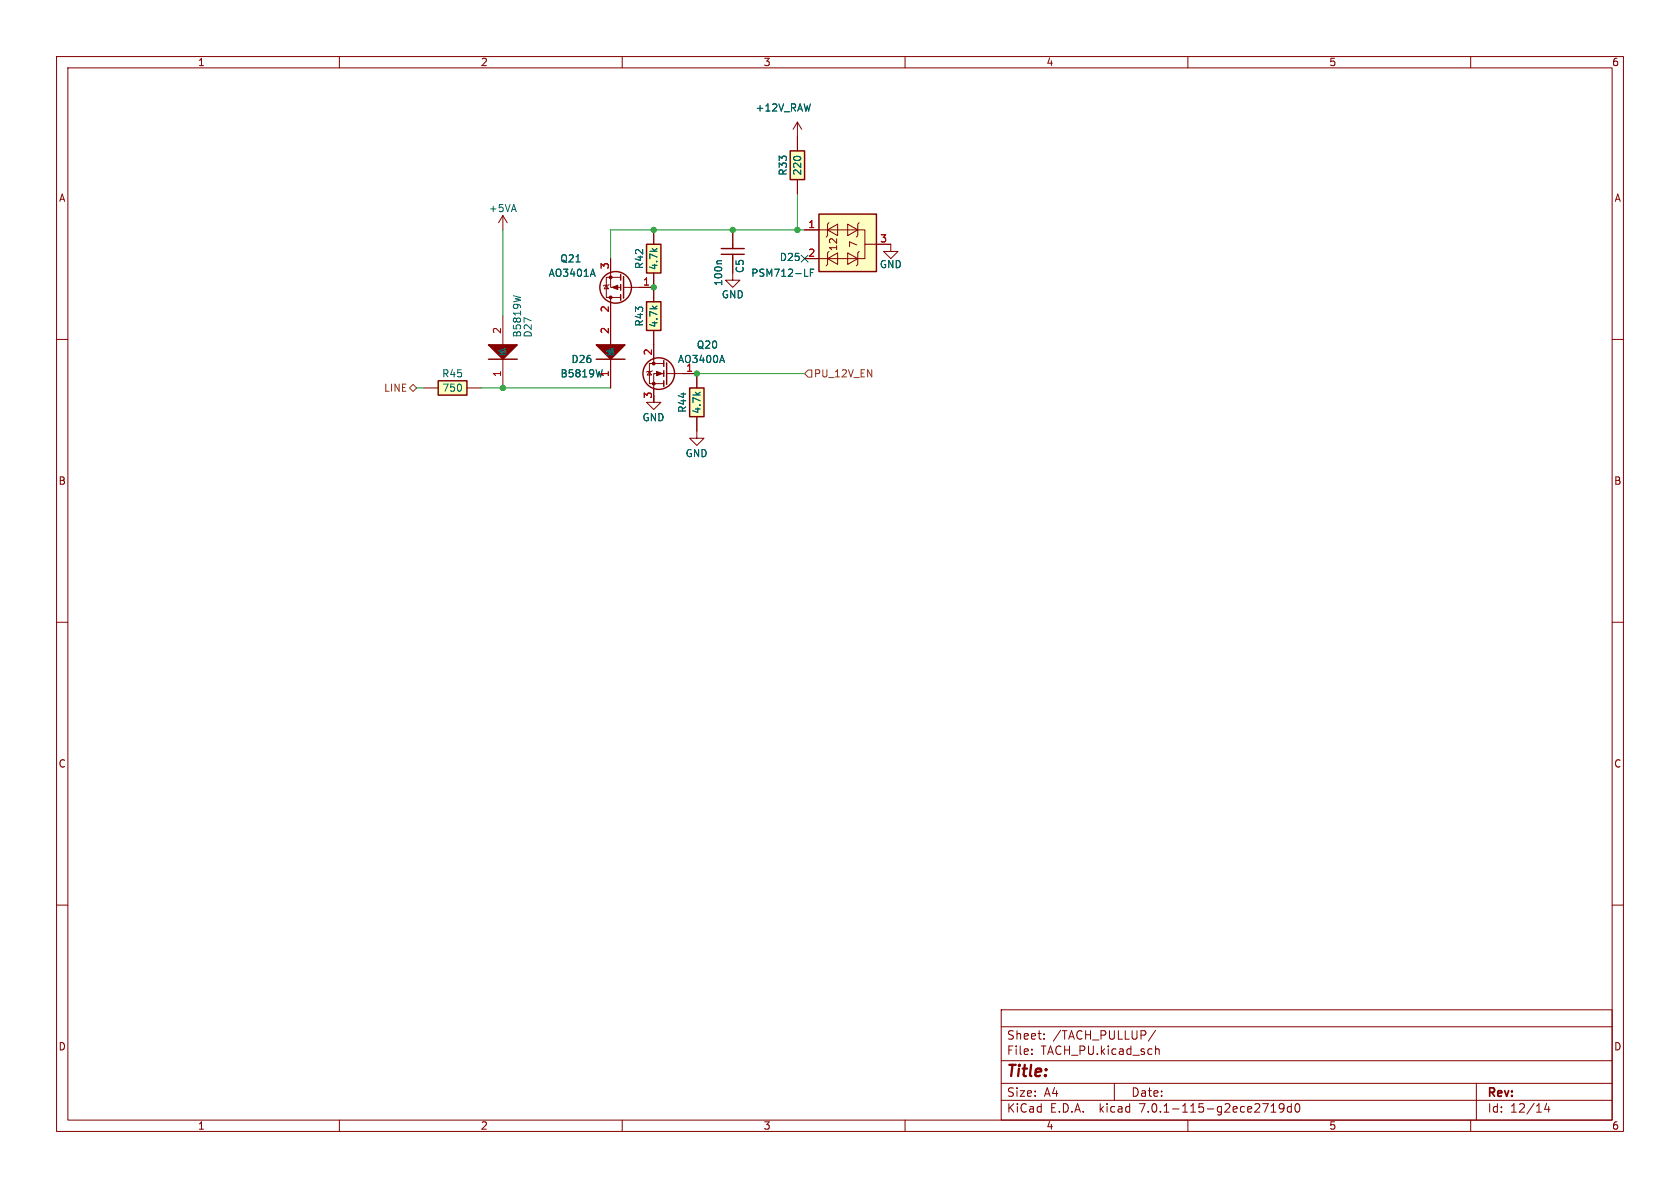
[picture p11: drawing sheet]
<svg xmlns="http://www.w3.org/2000/svg" width="297mm" height="210mm" viewBox="0 0 297 210" stroke-linecap="round" stroke-linejoin="round" font-family="sans-serif">
<g fill="none" stroke="#840000" stroke-width=".18">
<path d="M10 10h277v190h-277zM12 12h273v186h-273zM60 10v2M110 10v2M160 10v2M210 10v2M260 10v2M88.9 38.1l.8 1.3M88.9 38.1v2.5M88.9 38.1l-.8 1.3M141 21.6v5.1M141 31.8v2.5"/>
<path d="M141 21.6l.7 1.3M141 21.6l-.8 1.3M146.6 39.4l-.3 .2v2.1l-.3 .2M149.9 39.6l1.7 1-1.7 1.1zM151.9 39.4l-.3 .2v2.1l-.2 .2M10 60h2M88.9 55.9v5.1M107.2 50.4l.4 .7h-.8zM107.7 50.3l-.1 .1h-.8l-.1 .1M107.9 45.7v5.1h1.8M107.9 52.6v8.4M109.7 49h-2.5v3.6h2.5"/>
<path d="M110.2 50.8h5.4M115.6 40.6v2.6M115.6 48.3v5M115.6 58.4v5.9M129.5 45.7v3.8h1.3l-1.3 1.3-1.2-1.3h1.2M129.5 40.6v2.6M142.2 40.6h10.7v2.6M146.3 40.6l1.8-1v2.1zM146.3 45.7l1.8-1v2zM146.6 44.5l-.3 .2v2l-.3 .3M149.9 44.7l1.7 1-1.7 1zM151.9 44.5l-.3 .2v2l-.2 .3"/>
<path d="M157.5 44.5h1.2l-1.2 1.2-1.3-1.2h1.3v-1.3h-4.6v2.5h-10.7M285 60h2M74.9 68.6h2.6M82.5 68.6h2.6M88.9 63.5v5.1M107.9 63.5v5.1M114.8 65.7l.4 .6h-.8zM115.3 65.5l-.1 .2h-.8l-.1 .1M117.3 66h-1.7v5.1h1.2l-1.2 1.3-1.3-1.3h1.3v-1.2M117.3 64.3h-2.5v3.5h2.5M117.9 66h5.3v2.6M123.2 73.7v3.8h-1.3l1.3 1.2 1.3-1.2h-1.3"/>
<path d="M10 110h2M285 110h2M10 160h2M285 160h2M177 178.5h108v19.5h-108zM60 198v2M110 198v2M160 198v2M177 194.5h108M177 191.5h108M177 187.5h108M177 181.5h108"/>
<path d="M182.4 186.3v.1M182.4 185.5v.1M184.6 183.6v.1M184.6 182.8v.1M197 191.5v3M204.3 184.9v1.5M204.3 185.5l.2-.1 .4 .1v.9M204.3 182.1l-1.3 2M210 198v2M224.7 196.6h.9M224.7 195.5l.4-.4v1.5M227 195.7l-.3 .3h-.3l-.3-.3 .2-.5 .4-.1 .2 .1a.99 .99 0 0 1-.3 1.4h-.3"/>
<path d="M228.3 195.7l-.4-.1-.3 .3v.4l.1 .2h.6M228.3 195.1v1.5M229.1 195.2l.2-.1a.81 .81 0 0 1 .6 .6 .81 .81 0 0 1-.3 .8l-.2 .1a.81 .81 0 0 1-.6-.6 .81 .81 0 0 1 .3-.8zM260 198v2M261 191.5v6.5M273.4 195l-.3 1.1h.9M273.8 195.6v1"/>
</g>
<g fill="#ffffc2" stroke="#ffffc2" stroke-width=".18">
<path d="M77.5 67.3h5v2.6h-5z"/>
<path d="M139.7 26.7h2.5v5.1h-2.5z"/>
<path d="M144.8 37.8h10.1v10.2h-10.1z"/>
<path d="M121.9 68.6h2.6v5.1h-2.6z"/>
<path d="M114.3 53.3h2.5v5.1h-2.5z"/>
<path d="M114.3 43.2h2.5v5.1h-2.5z"/>
</g>
<g fill="none" stroke="#840000" stroke-width=".25">
<path d="M139.7 26.7h2.5v5.1h-2.5zM144.8 37.8h10.1v10.2h-10.1zM109.7 48.5v1M109.7 50.3v1M109.7 52.1v1M110.2 48.9v3.8M114.3 53.3h2.5v5.1h-2.5zM114.3 43.2h2.5v5.1h-2.5zM127.5 45h4.1M127.5 43.9h4.1M129.5 43.2v.7M129.5 45v.7"/>
<path d="M77.5 67.3h5v2.6h-5zM86.4 63.5h5M105.4 63.5h5.1M117.3 63.8v1M117.3 65.5v1M117.3 67.3v1M117.9 64.1v3.8M121.9 68.6h2.6v5.1h-2.6z"/>
<circle cx="108.8" cy="50.8" r="2.79"/>
<circle cx="116.5" cy="66" r="2.79"/>
</g>
<path d="M90.8 52.3l1.2 .3M104.8 47.6l.4 1.2M127.6 46.1h-.7l-.2 .2M142.2 48.8h.6M143.3 48.2h.4M143.9 47.6h-.6v1.2M106.5 65.4l-.3 1.2M127.7 62.8l.4 1.3" fill="none" stroke="#006464" stroke-width=".18"/>
<g fill="#840000" stroke="#840000" stroke-width=".18">
<path d="M116.1 65.7l1 .3-1 .4z"/>
<path d="M108.2 50.8l1-.4v.8z"/>
<circle cx="115.6" cy="67.8" r=".25"/>
<circle cx="115.6" cy="64.3" r=".25"/>
<circle cx="107.9" cy="49" r=".25"/>
<circle cx="107.9" cy="52.6" r=".25"/>
</g>
<g fill="#840000" stroke="#840000" stroke-width=".25">
<path d="M105.4 61h5.1l-2.6 2.5z"/>
<path d="M86.4 61h5l-2.5 2.5z"/>
</g>
<path d="M72.4 68.6l.6-.7 .7 .7-.7 .6zM142.9 65.4h.6v1.3h-.6l-.7-.7z" fill="none" stroke="#725600" stroke-width=".18"/>
<path d="M141 34.3v6.3M88.9 40.6v15.3M142.2 40.6h-34.3v5.1M73.7 68.6h1.2M85.1 68.6h22.8M115.6 69.9v1.2M123.2 66h19" fill="none" stroke="#009600" stroke-width=".18"/>
<path d="M141.6 45.1l1.2 1.2M142.8 45.1l-1.2 1.2" fill="none" stroke="#000084" stroke-width=".18"/>
<g fill="#009600" stroke="#009600" stroke-width=".18">
<circle cx="88.9" cy="68.6" r=".46"/>
<circle cx="141" cy="40.6" r=".46"/>
<circle cx="115.6" cy="40.6" r=".46"/>
<circle cx="129.5" cy="40.6" r=".46"/>
<circle cx="123.2" cy="66" r=".46"/>
<circle cx="115.6" cy="50.8" r=".46"/>
</g>
<text font-size="2.8" fill="#840000" x="178" y="190.8">Title:</text>
<g font-size="2.1" fill="#840000">
<text x="178" y="183.9">Sheet:</text>
<text x="186.2" y="183.9">/TACH_PULLUP/</text>
<text x="178" y="186.6">File:</text>
<text x="184" y="186.6">TACH_PU.kicad_sch</text>
<text x="178" y="196.8">KiCad</text>
<text x="178" y="194">Size:</text>
<text x="184.6" y="194">A4</text>
<text x="185.7" y="196.8">E.D.A.</text>
<text x="194.4" y="196.8">kicad</text>
<text x="200" y="194">Date:</text>
<text x="201.5" y="196.8">7.0.1-115-g2ece2719d0</text>
<text x="263" y="194.2">Rev:</text>
<text x="263" y="196.8">Id:</text>
<text x="267" y="196.8">12/14</text>
</g>
<g font-size="1.8" fill="#840000">
<text x="35" y="11.8">1</text>
<text x="85" y="11.8">2</text>
<text x="135" y="11.8">3</text>
<text x="185" y="11.8">4</text>
<text x="235" y="11.8">5</text>
<text x="285" y="11.8">6</text>
<text x="10.4" y="35.8">A</text>
<text x="285.4" y="35.8">A</text>
<text x="148.2" y="44.5" transform="rotate(-90 148.2 44.5)">12</text>
<text x="151.7" y="43.9" transform="rotate(-90 151.7 43.9)">7</text>
<text x="10.3" y="85.8">B</text>
<text x="285.3" y="85.8">B</text>
<text x="10.3" y="135.8">C</text>
<text x="285.3" y="135.8">C</text>
<text x="10.3" y="185.8">D</text>
<text x="285.3" y="185.8">D</text>
<text x="35" y="199.8">1</text>
<text x="85" y="199.8">2</text>
<text x="135" y="199.8">3</text>
<text x="185" y="199.8">4</text>
<text x="235" y="199.8">5</text>
<text x="285" y="199.8">6</text>
</g>
<g font-size="1.8" fill="#006464">
<text x="133.5" y="19.9">+12V_RAW</text>
<text x="139.3" y="31.1" transform="rotate(-90 139.3 31.1)">R33</text>
<text x="141.8" y="31.1" transform="rotate(-90 141.8 31.1)">220</text>
<text x="86.4" y="37.7">+5VA</text>
<text x="99" y="46.5">Q21</text>
<text x="113.9" y="47.6" transform="rotate(-90 113.9 47.6)">R42</text>
<text x="116.4" y="47.8" transform="rotate(-90 116.4 47.8)">4.7k</text>
<text x="137.8" y="46.3">D25</text>
<text x="155.5" y="47.6">GND</text>
<text x="96.9" y="49.1">AO3401A</text>
<text x="127.5" y="52.9">GND</text>
<text x="127.8" y="50.6" transform="rotate(-90 127.8 50.6)">100n</text>
<text x="131.6" y="48.3" transform="rotate(-90 131.6 48.3)">C5</text>
<text x="132.7" y="49.1">PSM712-LF</text>
<text x="92.3" y="59.7" transform="rotate(-90 92.3 59.7)">B5819W</text>
<text x="94.2" y="59.7" transform="rotate(-90 94.2 59.7)">D27</text>
<text x="113.9" y="57.8" transform="rotate(-90 113.9 57.8)">R43</text>
<text x="116.4" y="58" transform="rotate(-90 116.4 58)">4.7k</text>
<text x="89.7" y="63" transform="rotate(-90 89.7 63)">K</text>
<text x="101" y="64.3">D26</text>
<text x="108.8" y="63" transform="rotate(-90 108.8 63)">K</text>
<text x="119.8" y="64.3">AO3400A</text>
<text x="123.1" y="61.8">Q20</text>
<text x="78.1" y="66.9">R45</text>
<text x="78.1" y="69.4">750</text>
<text x="99" y="66.9">B5819W</text>
<text x="113.5" y="74.6">GND</text>
<text x="121.5" y="73" transform="rotate(-90 121.5 73)">R44</text>
<text x="124" y="73.2" transform="rotate(-90 124 73.2)">4.7k</text>
<text x="121.1" y="81">GND</text>
</g>
<g font-size="1.8" fill="#a90000">
<text x="142.8" y="40.4">1</text>
<text x="107.7" y="47.7" transform="rotate(-90 107.7 47.7)">3</text>
<text x="142.8" y="45.5">2</text>
<text x="155.5" y="42.9">3</text>
<text x="113.6" y="50.5">1</text>
<text x="88.6" y="59.1" transform="rotate(-90 88.6 59.1)">2</text>
<text x="107.7" y="59.1" transform="rotate(-90 107.7 59.1)">2</text>
<text x="107.7" y="55.3" transform="rotate(-90 107.7 55.3)">2</text>
<text x="115.3" y="62.9" transform="rotate(-90 115.3 62.9)">2</text>
<text x="121.3" y="65.8">1</text>
<text x="88.6" y="66.7" transform="rotate(-90 88.6 66.7)">1</text>
<text x="107.7" y="66.7" transform="rotate(-90 107.7 66.7)">1</text>
<text x="115.3" y="70.5" transform="rotate(-90 115.3 70.5)">3</text>
</g>
<g font-size="1.8" fill="#725600">
<text x="67.8" y="69.4">LINE</text>
<text x="143.9" y="66.9">PU_12V_EN</text>
</g>
</svg>
